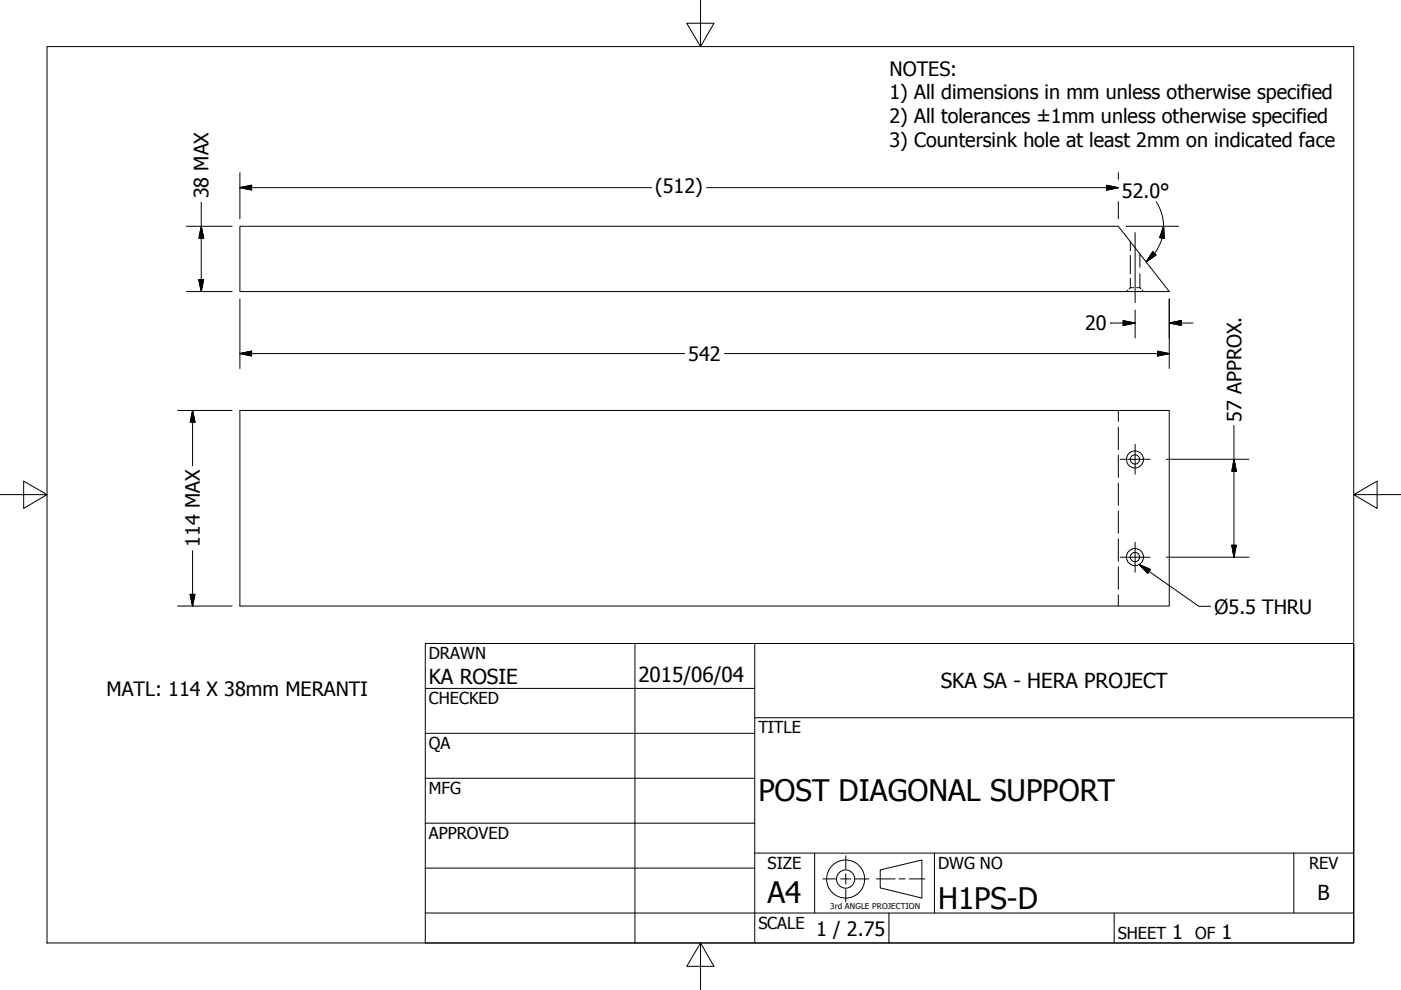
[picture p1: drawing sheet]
<svg xmlns="http://www.w3.org/2000/svg" width="297mm" height="210mm" viewBox="0 0 297 210" stroke-linecap="round" stroke-linejoin="round" font-family="sans-serif">
<!-- layer: Hidden (ANSI) -->
<g fill="none" stroke="#000" stroke-width=".21">
<path d="M239.6 51.2v2M239.6 54.1v4M239.6 59v2M241.7 53.8v2.9M241.7 58.1v2.9M239.1 61.5l-.3 .3M239.6 61h.7M239.6 61l-.2 .2M241 61h.7M241.7 61l.2 .2M242.2 61.5l.2 .3M237.1 87v2.4"/>
<path d="M237.1 90.6v4.7M237.1 96.5v4.8M237.1 102.5v4.7M237.1 108.4v4.7M237.1 114.3v4.7M237.1 120.2v4.7M237.1 126.1v2.4"/>
</g>
<!-- layer: Visible (ANSI) -->
<g fill="none" stroke="#000" stroke-width=".21">
<path d="M50.9 48h186.2l10.8 13.8h-197zM50.9 87h197v41.5h-197z"/>
<circle cx="240.6" cy="97.4" r=".98"/>
<circle cx="240.6" cy="97.4" r="1.81"/>
<circle cx="240.6" cy="118.1" r=".98"/>
<circle cx="240.6" cy="118.1" r="1.81"/>
</g>
<!-- layer: Border (ANSI) -->
<path d="M148.5 -.1v10l-2.9-5h5.8l-2.9 5M10 9.9h277v190h-277zM0 104.9h10l-5-2.9v5.8l5-2.9M287 104.9l5 2.9v-5.8l-5 2.9h10M148.5 199.9l2.9 5h-5.8l2.9-5v10" fill="none" stroke="#000" stroke-width=".21"/>
<!-- layer: Title (ANSI) -->
<g fill="none" stroke="#000" stroke-width=".21">
<path d="M90.2 136.4h196.8v63.5h-196.8zM134.6 136.4v63.5M160 136.4v63.5M90.2 146h69.8M90.2 155.5h69.8M160 152.2h127M90.2 165h69.8M90.2 174.5h69.8M90.2 193.6h196.8M90.2 184.1h69.8M160 180.9h127M172.7 180.9v12.7"/>
<path d="M188.5 193.6v6.3M198.1 180.9v12.7M236.2 193.6v6.3M274.3 180.9v12.7"/>
</g>
<!-- layer: Dimension (ANSI) -->
<g fill="none" stroke="#000" stroke-width=".21">
<path d="M50.9 39.8l2.4-.5v1zM50.9 36.6v9.8M50.9 39.8h87.3M149.8 39.8h87.2l-2.4-.5v1l2.4-.5M237.1 36.6v1.4M39.5 48h9.7M42.2 59.3h1l-.5 2.5zM42.7 48l.5 2.5h-1zM42.7 42.9v18.9M237.1 42.8v3.6M238.8 48h11.1M244.4 53.4l.7 .7-2.1 1.4z"/>
<path d="M245.1 42.8a9.6 9.6 0 0 1 1.6 5.2M246.4 50.5l-.7 1.7a9.4 9.4 0 0 1-2.7 3.3M246.7 48l.1 2.5-.9-.1zM246.7 48l-.3 2.5M39.5 61.8h9.7M50.9 75l2.4-.5v1zM50.9 75h94.3M50.9 63.4v14.7M153.6 75h94.3M235.4 68.5h5.3M238.1 68l2.6 .5-2.6 .5zM240.7 65.8v5.9"/>
<path d="M245.4 74.5l2.5 .5-2.5 .5zM247.9 68.5l2.5-.5v1zM247.9 63.4v14.7M247.9 68.5h5M37.7 87h11.5M40.8 87l.5 2.5h-1zM40.8 87v11.8M247.3 97.4h17.5M261.6 97.4l.5 2.5h-.9zM261.6 90.2v27.9M40.8 116.7v11.8M247.3 118.1h17.5"/>
<path d="M261.2 115.6h.9l-.5 2.5zM37.7 128.5h11.5M40.3 126h1l-.5 2.5z"/>
</g>
<g fill="#000" stroke="#000" stroke-width=".21">
<path d="M50.9 39.8l2.4-.5zM50.9 39.8l2.4-.5v1zM42.2 59.3l.5 2.5zM42.2 59.3h1l-.5 2.5zM42.7 48l.5 2.5zM42.7 48l.5 2.5h-1zM234.6 40.3l2.5-.5zM234.6 39.3l2.5 .5-2.5 .5zM244.4 53.4l-1.4 2.1zM244.4 53.4l.7 .7-2.1 1.4zM246.7 48l.1 2.5zM246.7 48l.1 2.5-.9-.1z"/>
<path d="M50.9 75l2.4-.5zM50.9 75l2.4-.5v1zM238.1 69l2.6-.5zM238.1 68l2.6 .5-2.6 .5zM245.4 75.5l2.5-.5zM245.4 74.5l2.5 .5-2.5 .5zM247.9 68.5l2.5-.5zM247.9 68.5l2.5-.5v1zM40.8 87l.5 2.5zM40.8 87l.5 2.5h-1zM261.6 97.4l.5 2.5zM261.6 97.4l.5 2.5h-.9z"/>
<path d="M261.2 115.6l.4 2.5zM261.2 115.6h.9l-.5 2.5zM40.3 126l.5 2.5zM40.3 126h1l-.5 2.5z"/>
</g>
<!-- layer: Sketch Geometry (ANSI) -->
<g fill="none" stroke="#000" stroke-width=".21">
<path d="M174.4 186.3h2.8M178.2 186.3h2.2M179.3 181.5v2.7M179.3 185.3v2.1M179.3 188.5v2.7M181.4 186.3h2.8M185.8 186.3h4M186.6 184.4l8.9-2.1v8.1l-8.9-2.2zM190.6 186.3h1.3M192.8 186.3h3.3"/>
<circle cx="179.3" cy="186.4" r="4"/>
<circle cx="179.3" cy="186.4" r="1.94"/>
</g>
<!-- layer: Center Mark (ANSI) -->
<path d="M237.5 97.4h6.3M240.7 94.2v6.4M237.5 118.1h6.3M240.7 115v6.3" fill="none" stroke="#000" stroke-width=".21"/>
<!-- layer: Centerline (ANSI) -->
<path d="M240.7 49.3v14.9" fill="none" stroke="#000" stroke-width=".21"/>
<!-- layer: Symbol (ANSI) -->
<path d="M241.6 119.7l2.3 1-.6 .9zM241.6 119.7l12.6 8.9h2.5" fill="none" stroke="#000" stroke-width=".21"/>
<path d="M241.6 119.7l2.3 1zM241.6 119.7l2.3 1-.6 .9z" fill="#000" stroke="#000" stroke-width=".21"/>
<g font-size="6.3">
<text x="160.8" y="169.8">POST DIAGONAL SUPPORT</text>
<text x="162.8" y="191.4">A4</text>
<text x="198.9" y="192.7">H1PS-D</text>
</g>
<g font-size="4.4">
<text x="90.9" y="145.1">KA ROSIE</text>
<text x="135.4" y="144.5">2015/06/04</text>
<text x="199.5" y="145.9">SKA SA - HERA PROJECT</text>
<text x="279.3" y="190.7">B</text>
</g>
<g font-size="4.2">
<text x="188.6" y="16">NOTES:</text>
<text x="188.6" y="21.1">1) All dimensions in mm unless otherwise specified</text>
<text x="188.6" y="26.1">2) All tolerances ±1mm unless otherwise specified</text>
<text x="188.6" y="31.1">3) Countersink hole at least 2mm on indicated face</text>
<text x="138.9" y="41">(512)</text>
<text x="237.9" y="41.9">52.0°</text>
<text x="44.2" y="42.1" transform="rotate(-90 44.2 42.1)">38 MAX</text>
<text x="230.1" y="70">20</text>
<text x="145.9" y="76.5">542</text>
<text x="263.2" y="89.4" transform="rotate(-90 263.2 89.4)">57 APPROX.</text>
<text x="42.4" y="115.9" transform="rotate(-90 42.4 115.9)">114 MAX</text>
<text x="257.5" y="130.1">Ø5.5 THRU</text>
<text x="22.6" y="147.7">MATL: 114 X 38mm MERANTI</text>
<text x="173" y="198.5">1 / 2.75</text>
<text x="248.5" y="199.1">1</text>
<text x="259" y="199.1">1</text>
</g>
<g font-size="3.5">
<text x="90.9" y="139.7">DRAWN</text>
<text x="90.9" y="149.3">CHECKED</text>
<text x="160.8" y="155.5">TITLE</text>
<text x="90.9" y="158.8">QA</text>
<text x="90.9" y="168.3">MFG</text>
<text x="90.9" y="177.8">APPROVED</text>
<text x="162.8" y="184.2">SIZE</text>
<text x="198.9" y="184.2">DWG NO</text>
<text x="277.6" y="184.2">REV</text>
<text x="160.8" y="196.9">SCALE</text>
<text x="237" y="199.1">SHEET</text>
<text x="253.4" y="199.1">OF</text>
</g>
<text font-size="1.7" x="176" y="192.8">3rd ANGLE PROJECTION</text>
</svg>
